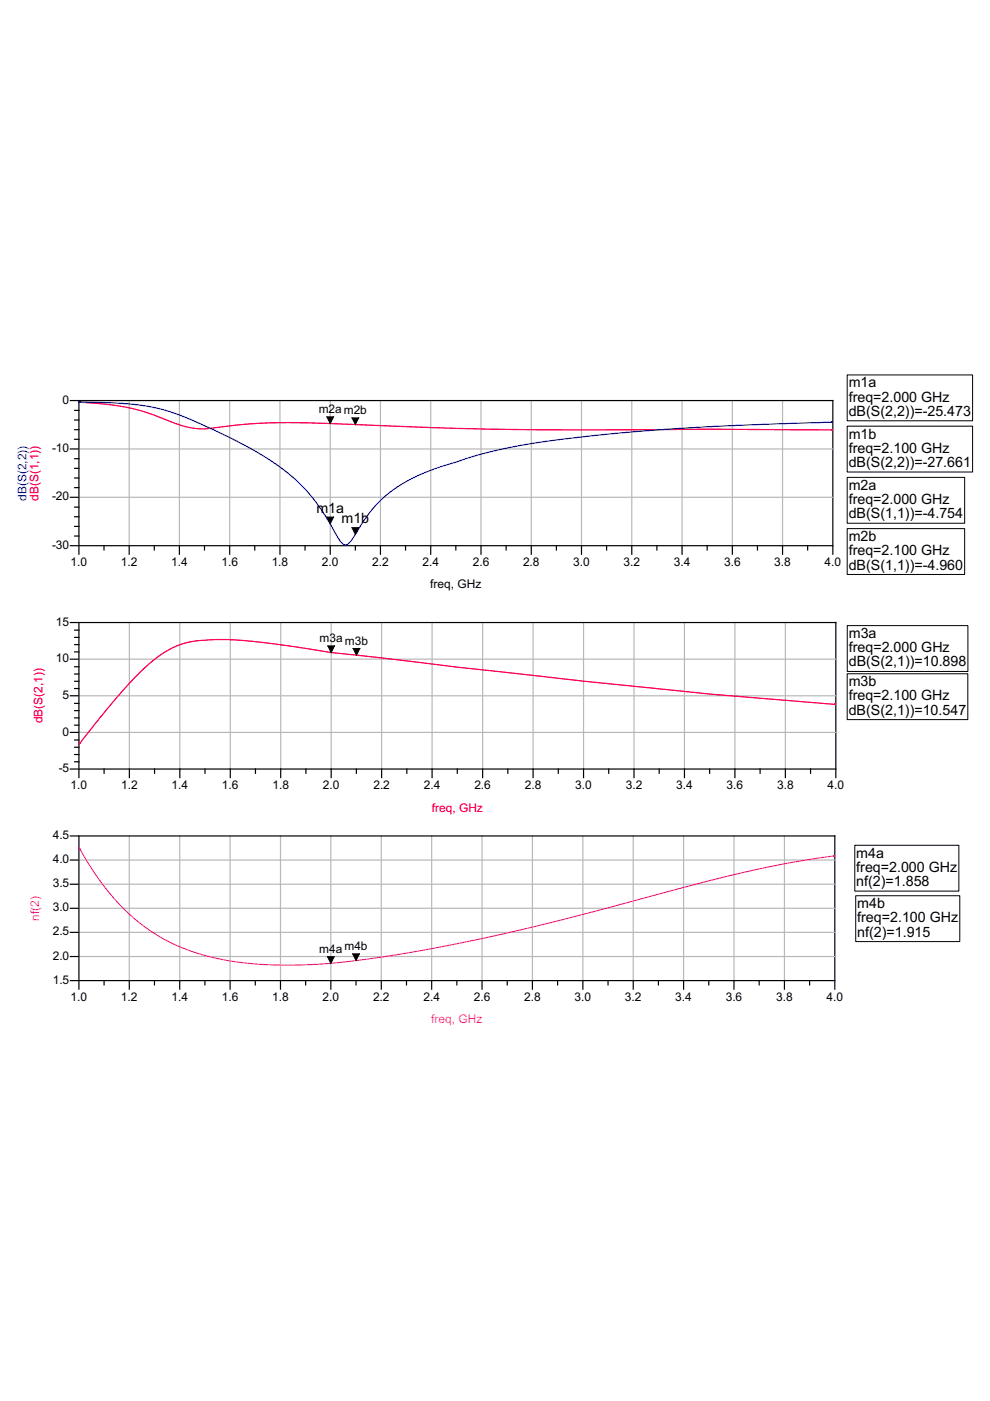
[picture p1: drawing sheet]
<svg xmlns="http://www.w3.org/2000/svg" width="210mm" height="297mm" viewBox="0 0 210 297" stroke-linecap="round" stroke-linejoin="round" font-family="sans-serif">
<g fill="none" stroke="#b8b8b8" stroke-width=".25">
<path d="M16.7 95.2h159.9M27.4 84.9v30.8M38 84.9v30.8M48.7 84.9v30.8M59.4 84.9v30.8M70 84.9v30.8M80.7 84.9v30.8M91.3 84.9v30.8M102 84.9v30.8M112.6 84.9v30.8M123.3 84.9v30.8M134 84.9v30.8"/>
<path d="M144.6 84.9v30.8M155.3 84.9v30.8M165.9 84.9v30.8M16.7 105.4h159.9"/>
</g>
<g fill="none" stroke="#000" stroke-width=".25">
<path d="M14.9 84.9h161.7v32.6M14.9 95.2h1.8M15.8 99.3h.9M15.8 97.3h.9M15.8 93.1h.9M15.8 91.1h.9M15.8 89.1h.9M15.8 87h.9M16.7 84.9v32.6M14.9 115.7h161.7M14.9 105.4h1.8M15.8 113.7h.9"/>
<path d="M15.8 111.6h.9M15.8 109.6h.9M15.8 107.5h.9M15.8 103.4h.9M15.8 101.3h.9M22.1 115.7v.9M27.4 115.7v1.8M32.7 115.7v.9M38 115.7v1.8M43.4 115.7v.9M48.7 115.7v1.8M54 115.7v.9"/>
<path d="M59.4 115.7v1.8M64.7 115.7v.9M70 115.7v1.8M75.3 115.7v.9M80.7 115.7v1.8M86 115.7v.9M91.3 115.7v1.8M96.6 115.7v.9M102 115.7v1.8M107.3 115.7v.9M112.6 115.7v1.8M118 115.7v.9"/>
<path d="M123.3 115.7v1.8M128.6 115.7v.9M134 115.7v1.8M139.3 115.7v.9M144.6 115.7v1.8M149.9 115.7v.9M155.3 115.7v1.8M160.6 115.7v.9M165.9 115.7v1.8M171.2 115.7v.9"/>
</g>
<g fill="#f00">
<path d="M16.7 85.2h.2v.2h-.2z"/>
<path d="M16.7 85.2h.3v.2h-.3z"/>
<path d="M16.8 85.2h.3v.2h-.3z"/>
<path d="M16.9 85.1l.1 .1-.1 .2-.2-.1z"/>
</g>
<path d="M17 85.3l5.8 .4 4.8 .8 4 1.1 7 2.6 1.8 .5 2.2 .2 10.6-1.1 8.2-.2 34.6 1.2 12.4 .3 19.9 .1 22-.2 26 .2" fill="none" stroke="#f00" stroke-width=".25"/>
<g fill="#f00">
<path d="M176.3 91h.2v.3h-.2z"/>
<path d="M176.2 91h.3v.3h-.3z"/>
<path d="M176.3 91h.3v.3h-.3z"/>
<path d="M176.4 91h.2v.3h-.2z"/>
</g>
<path d="M69.3 88.4h1.4l-.7 1.4zM74.6 88.6h1.4l-.7 1.4z" fill="#000"/>
<path d="M69.3 88.4h1.4l-.7 1.4zM74.6 88.6h1.4l-.7 1.4z" fill="none" stroke="#000" stroke-width=".21"/>
<g fill="#00f">
<path d="M16.7 85.1h.2v.2h-.2z"/>
<path d="M16.7 85.1h.3v.2h-.3z"/>
<path d="M16.8 85.1h.3v.2h-.3z"/>
<path d="M16.8 85.1h.2v.2h-.2z"/>
</g>
<path d="M17 85.2l10.6 .5 3.1 .3 3.5 .8 3.4 1 3.2 1.3 5.5 2.5 5.9 3 3.8 2.1 2.8 1.9 2.5 1.9 2.1 1.9 1.9 2 2 2.5 2.7 4.1 2.1 3.7 .6 .7 .5 .1 .5-.1 .6-.6 3.4-5.3 1.9-2.3 2.4-2.3 2.8-2 3.5-1.9 3.1-1.3 8-2.7 4-1.1 5.7-1.2 6-1 17.6-2 17.1-1.2 26.5-1" fill="none" stroke="#00f" stroke-width=".25"/>
<g fill="#00f">
<path d="M176.3 89.4h.2v.3h-.2z"/>
<path d="M176.2 89.4h.3v.3h-.3z"/>
<path d="M176.3 89.4h.3v.3h-.3z"/>
<path d="M176.3 89.4l.3-.1v.3l-.2 .1z"/>
</g>
<path d="M69.3 109.6h1.4l-.7 1.4zM74.6 111.9h1.4l-.7 1.4z" fill="#000"/>
<path d="M179.6 79.5h26.6v9.7h-26.6zM179.6 90.4h26.6v9.7h-26.6zM69.3 109.6h1.4l-.7 1.4zM74.6 111.9h1.4l-.7 1.4zM179.6 101.2h24.9v9.7h-24.9zM179.6 112.1h24.9v9.7h-24.9z" fill="none" stroke="#000" stroke-width=".21"/>
<g fill="none" stroke="#b8b8b8" stroke-width=".25">
<path d="M16.7 139.8h160.5M27.4 132v31.1M38.1 132v31.1M48.8 132v31.1M59.5 132v31.1M70.2 132v31.1M80.9 132v31.1M91.6 132v31.1M102.3 132v31.1M113 132v31.1M123.7 132v31.1M134.4 132v31.1"/>
<path d="M145.1 132v31.1M155.8 132v31.1M166.5 132v31.1M16.7 155.3h160.5M16.7 147.5h160.5"/>
</g>
<g fill="none" stroke="#000" stroke-width=".25">
<path d="M14.9 132h162.3v32.9M14.9 139.8h1.8M15.8 138.2h.9M15.8 136.7h.9M15.8 135.1h.9M15.8 133.6h.9M16.7 132v32.9M14.9 155.3h1.8M14.9 147.5h1.8M15.8 160h.9M15.8 158.4h.9M15.8 156.9h.9"/>
<path d="M15.8 153.7h.9M15.8 152.2h.9M15.8 150.7h.9M15.8 149.1h.9M15.8 146h.9M15.8 144.4h.9M15.8 142.9h.9M15.8 141.4h.9M14.9 163.1h162.3M15.8 161.5h.9M22.1 163.1v.9M27.4 163.1v1.8"/>
<path d="M32.8 163.1v.9M38.1 163.1v1.8M43.5 163.1v.9M48.8 163.1v1.8M54.2 163.1v.9M59.5 163.1v1.8M64.9 163.1v.9M70.2 163.1v1.8M75.6 163.1v.9M80.9 163.1v1.8M86.3 163.1v.9M91.6 163.1v1.8"/>
<path d="M97 163.1v.9M102.3 163.1v1.8M107.7 163.1v.9M113 163.1v1.8M118.4 163.1v.9M123.7 163.1v1.8M129.1 163.1v.9M134.4 163.1v1.8M139.8 163.1v.9M145.1 163.1v1.8M150.5 163.1v.9M155.8 163.1v1.8"/>
<path d="M161.2 163.1v.9M166.5 163.1v1.8M171.9 163.1v.9"/>
</g>
<g fill="#f00">
<path d="M16.7 157.6l.2 .1-.2 .3z"/>
<path d="M16.8 157.5l.2 .2-.2 .2z"/>
<path d="M16.9 157.4l.2 .2-.3 .3-.1-.3z"/>
<path d="M16.9 157.4l.2 .2-.2 .2-.2-.2z"/>
<path d="M16.9 157.5l.2 .1-.1 .1-.2-.1z"/>
</g>
<path d="M177 149.3l-26.5-2.1-26.7-2.8-53.5-6-7.6-1.3-8.3-1-5-.5h-4.5l-3.6 .3-2.5 .6-2.9 1.2-2.9 1.9-3.3 2.9-3.7 4-3.8 4.5-5.2 6.5" fill="none" stroke="#f00" stroke-width=".25"/>
<g fill="#f00">
<path d="M177 149.2h.1v.3h-.1z"/>
<path d="M176.9 149.2h.3v.3h-.3z"/>
<path d="M177 149.2h.2v.3l-.3-.1z"/>
<path d="M177 149.2h.2v.3h-.2z"/>
</g>
<path d="M69.5 136.9h1.4l-.7 1.5zM74.9 137.5h1.4l-.7 1.4z" fill="#000"/>
<path d="M69.5 136.9h1.4l-.7 1.5zM74.9 137.5h1.4l-.7 1.4zM179.6 132.6h25.6v9.8h-25.6zM179.6 142.9h25.6v9.7h-25.6z" fill="none" stroke="#000" stroke-width=".21"/>
<g fill="none" stroke="#b8b8b8" stroke-width=".25">
<path d="M27.4 177.2v30.7M38.1 177.2v30.7M48.8 177.2v30.7M59.5 177.2v30.7M70.1 177.2v30.7M80.8 177.2v30.7M91.5 177.2v30.7M102.2 177.2v30.7M112.9 177.2v30.7M123.6 177.2v30.7M134.3 177.2v30.7M144.9 177.2v30.7"/>
<path d="M155.6 177.2v30.7M166.3 177.2v30.7M16.7 197.7h160.3M16.7 192.6h160.3M16.7 187.5h160.3M16.7 182.3h160.3M16.7 202.8h160.3"/>
</g>
<g fill="none" stroke="#000" stroke-width=".25">
<path d="M14.9 177.2h162.1v32.5M16.7 177.2v32.5M14.9 197.7h1.8M14.9 192.6h1.8M14.9 187.5h1.8M14.9 182.3h1.8M14.9 207.9h162.1M14.9 202.8h1.8M22.1 207.9v.9M27.4 207.9v1.8M32.7 207.9v.9M38.1 207.9v1.8"/>
<path d="M43.4 207.9v.9M48.8 207.9v1.8M54.1 207.9v.9M59.5 207.9v1.8M64.8 207.9v.9M70.1 207.9v1.8M75.5 207.9v.9M80.8 207.9v1.8M86.2 207.9v.9M91.5 207.9v1.8M96.9 207.9v.9M102.2 207.9v1.8"/>
<path d="M107.5 207.9v.9M112.9 207.9v1.8M118.2 207.9v.9M123.6 207.9v1.8M128.9 207.9v.9M134.3 207.9v1.8M139.6 207.9v.9M144.9 207.9v1.8M150.3 207.9v.9M155.6 207.9v1.8M161 207.9v.9M166.3 207.9v1.8"/>
<path d="M171.7 207.9v.9"/>
</g>
<g fill="#f0f">
<path d="M16.7 179.5l.2 .3-.2 .1z"/>
<path d="M16.7 179.6l.3 .3-.2 .1z"/>
<path d="M16.7 179.7l.2-.1 .2 .4-.3 .1z"/>
<path d="M16.7 179.8l.2-.1 .2 .3-.2 .2z"/>
<path d="M16.7 179.9l.3-.1 .1 .2-.2 .1z"/>
</g>
<path d="M17 180.1l3.7 5.9 2.2 2.9 2.1 2.5 2.4 2.4 2 1.8 2.2 1.6 2.4 1.5 3.1 1.6 2.4 1 5.6 1.7 6.2 1.1 8.1 .5 7.6-.1 7.3-.7 9.6-1.3 11.3-2.1 10-2.1 10.6-2.4 32.2-8.6 9.1-2.2 9.9-2.1 9.7-1.5" fill="none" stroke="#f0f" stroke-width=".25"/>
<g fill="#f0f">
<path d="M176.7 181.4h.2v.2h-.2z"/>
<path d="M176.6 181.4l.3-.1 .1 .2-.3 .1z"/>
<path d="M176.7 181.3h.3v.3h-.3z"/>
<path d="M176.8 181.3h.2v.3h-.2z"/>
<path d="M176.8 181.4l.2-.1v.3h-.1z"/>
</g>
<path d="M69.4 202.8h1.5l-.8 1.4zM74.8 202.2h1.4l-.7 1.5z" fill="#000"/>
<path d="M181.2 179.2h22.1v9.7h-22.1zM181.4 189.9h22.1v9.7h-22.1zM69.4 202.8h1.5l-.8 1.4zM74.8 202.2h1.4l-.7 1.5z" fill="none" stroke="#000" stroke-width=".21"/>
<g font-size="3">
<text x="179.9" y="82.1">m1a</text>
<text x="179.9" y="85.1">freq=2.000 GHz</text>
<text x="179.9" y="88.2">dB(S(2,2))=-25.473</text>
<text x="179.9" y="93">m1b</text>
<text x="179.9" y="96">freq=2.100 GHz</text>
<text x="179.9" y="99">dB(S(2,2))=-27.661</text>
<text x="179.9" y="103.8">m2a</text>
<text x="179.9" y="106.9">freq=2.000 GHz</text>
<text x="67.1" y="108.7">m1a</text>
<text x="72.4" y="110.9">m1b</text>
<text x="179.9" y="109.9">dB(S(1,1))=-4.754</text>
<text x="179.9" y="114.7">m2b</text>
<text x="179.9" y="117.7">freq=2.100 GHz</text>
<text x="179.9" y="120.7">dB(S(1,1))=-4.960</text>
<text x="180" y="135.3">m3a</text>
<text x="180" y="138.3">freq=2.000 GHz</text>
<text x="180" y="141.3">dB(S(2,1))=10.898</text>
<text x="179.9" y="145.5">m3b</text>
<text x="179.9" y="148.5">freq=2.100 GHz</text>
<text x="179.9" y="151.5">dB(S(2,1))=10.547</text>
<text x="181.6" y="181.8">m4a</text>
<text x="181.6" y="184.9">freq=2.000 GHz</text>
<text x="181.6" y="187.9">nf(2)=1.858</text>
<text x="181.8" y="192.5">m4b</text>
<text x="181.8" y="195.6">freq=2.100 GHz</text>
<text x="181.8" y="198.6">nf(2)=1.915</text>
</g>
<g font-size="2.5">
<text x="13.3" y="85.6">0</text>
<text x="67.6" y="87.5">m2a m2b</text>
<text x="11" y="95.8">-10</text>
<text x="11" y="106.1">-20</text>
<text x="11" y="116.4">-30</text>
<text x="15" y="119.9">1.0</text>
<text x="25.6" y="119.9">1.2</text>
<text x="36.3" y="119.9">1.4</text>
<text x="46.9" y="119.9">1.6</text>
<text x="57.6" y="119.9">1.8</text>
<text x="68.3" y="119.9">2.0</text>
<text x="78.9" y="119.9">2.2</text>
<text x="89.6" y="119.9">2.4</text>
<text x="100.2" y="119.9">2.6</text>
<text x="110.9" y="119.9">2.8</text>
<text x="121.5" y="119.9">3.0</text>
<text x="132.2" y="119.9">3.2</text>
<text x="142.9" y="119.9">3.4</text>
<text x="153.5" y="119.9">3.6</text>
<text x="164.2" y="119.9">3.8</text>
<text x="174.8" y="119.9">4.0</text>
<text x="91.2" y="124.7">freq, GHz</text>
<text x="11.9" y="132.6">15</text>
<text x="67.8" y="136.1">m3a m3b</text>
<text x="11.9" y="140.4">10</text>
<text x="13.3" y="148.2">5</text>
<text x="13.3" y="155.9">0</text>
<text x="12.4" y="163.7">-5</text>
<text x="15" y="167.3">1.0</text>
<text x="25.7" y="167.3">1.2</text>
<text x="36.4" y="167.3">1.4</text>
<text x="47.1" y="167.3">1.6</text>
<text x="57.8" y="167.3">1.8</text>
<text x="68.5" y="167.3">2.0</text>
<text x="79.2" y="167.3">2.2</text>
<text x="89.9" y="167.3">2.4</text>
<text x="100.6" y="167.3">2.6</text>
<text x="111.3" y="167.3">2.8</text>
<text x="122" y="167.3">3.0</text>
<text x="132.7" y="167.3">3.2</text>
<text x="143.4" y="167.3">3.4</text>
<text x="154.1" y="167.3">3.6</text>
<text x="164.8" y="167.3">3.8</text>
<text x="175.5" y="167.3">4.0</text>
<text x="11.2" y="177.9">4.5</text>
<text x="11.2" y="183">4.0</text>
<text x="11.2" y="188.1">3.5</text>
<text x="11.2" y="193.2">3.0</text>
<text x="11.2" y="203.5">2.0</text>
<text x="11.2" y="198.3">2.5</text>
<text x="67.7" y="202">m4a m4b</text>
<text x="11.2" y="208.6">1.5</text>
<text x="15" y="212.1">1.0</text>
<text x="25.7" y="212.1">1.2</text>
<text x="36.4" y="212.1">1.4</text>
<text x="47" y="212.1">1.6</text>
<text x="57.7" y="212.1">1.8</text>
<text x="68.4" y="212.1">2.0</text>
<text x="79.1" y="212.1">2.2</text>
<text x="89.8" y="212.1">2.4</text>
<text x="100.4" y="212.1">2.6</text>
<text x="111.1" y="212.1">2.8</text>
<text x="121.8" y="212.1">3.0</text>
<text x="132.5" y="212.1">3.2</text>
<text x="143.2" y="212.1">3.4</text>
<text x="153.9" y="212.1">3.6</text>
<text x="164.6" y="212.1">3.8</text>
<text x="175.2" y="212.1">4.0</text>
</g>
<text font-size="2.5" fill="#00f" x="5.6" y="106.2" transform="rotate(-90 5.6 106.2)">dB(S(2,2))</text>
<g font-size="2.5" fill="#f00">
<text x="8.2" y="106.2" transform="rotate(-90 8.2 106.2)">dB(S(1,1))</text>
<text x="9" y="153.4" transform="rotate(-90 9 153.4)">dB(S(2,1))</text>
<text x="91.6" y="172.1">freq, GHz</text>
</g>
<g font-size="2.5" fill="#f0f">
<text x="8.3" y="195.2" transform="rotate(-90 8.3 195.2)">nf(2)</text>
<text x="91.5" y="216.9">freq, GHz</text>
</g>
</svg>
